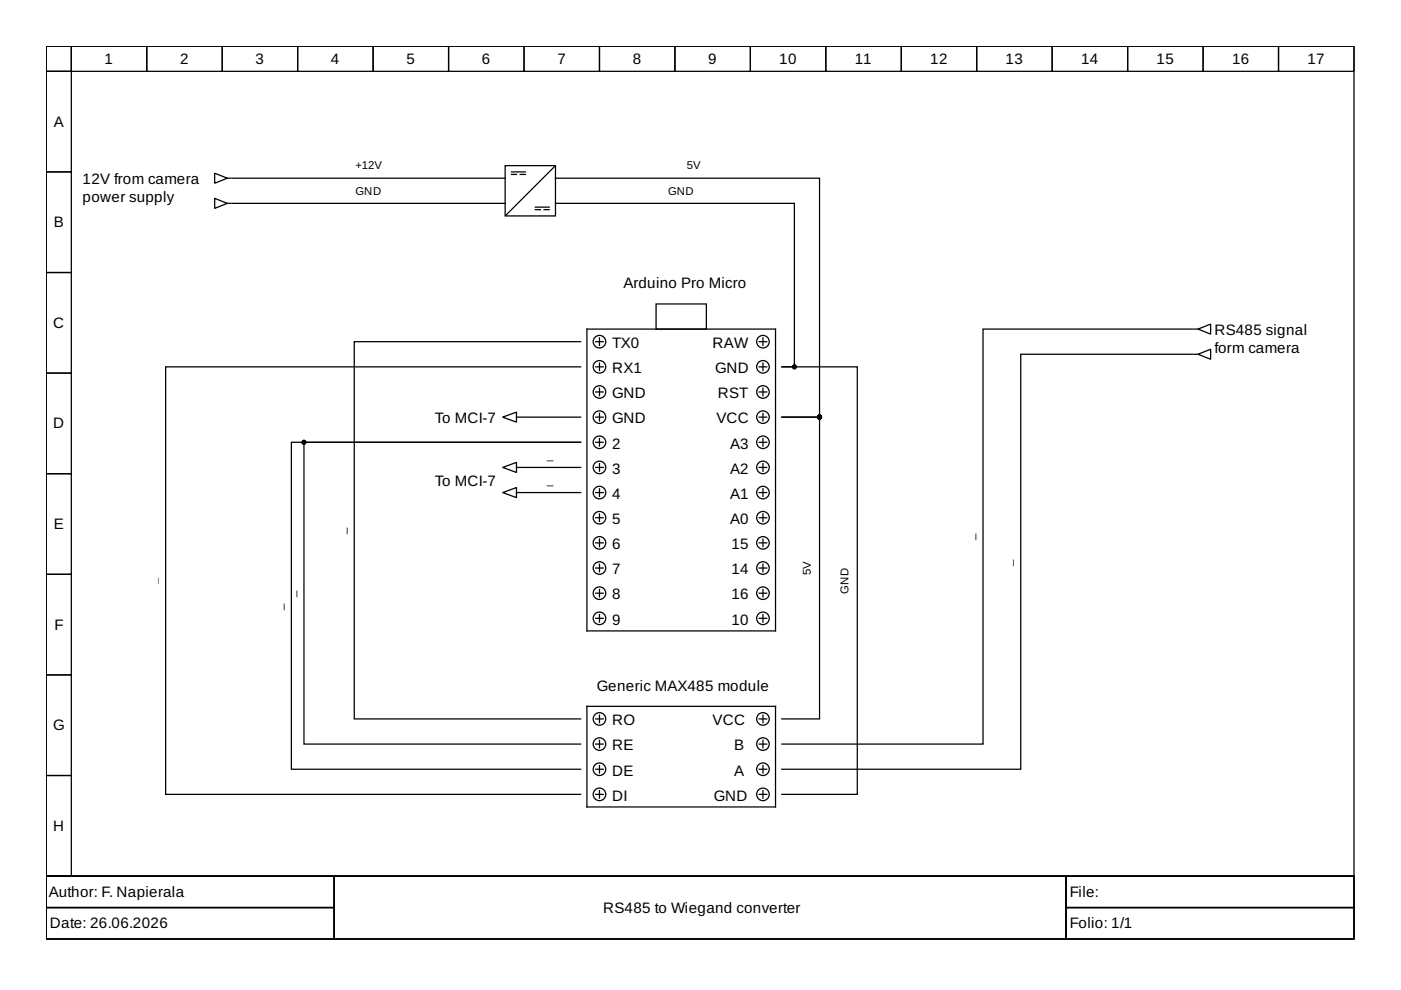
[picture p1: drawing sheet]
<svg xmlns="http://www.w3.org/2000/svg" width="297mm" height="210mm" viewBox="0 0 297 210" stroke-linecap="round" stroke-linejoin="round" font-family="sans-serif">
<g fill="none" stroke="#000" stroke-width=".27">
<path d="M9.8 9.8h277.3v176h-277.3zM9.8 9.8h5.3v5.3h-5.3zM9.8 15.1h5.3v21.4h-5.3zM15.1 9.8h16v5.3h-16zM31.1 9.8h16v5.3h-16zM47.1 9.8h16v5.3h-16zM63.1 9.8h16v5.3h-16zM79.1 9.8h16v5.3h-16zM95.1 9.8h16v5.3h-16zM111.1 9.8h16v5.3h-16zM127.1 9.8h16v5.3h-16zM143.1 9.8h16v5.3h-16z"/>
<path d="M159.1 9.8h16v5.3h-16zM175.1 9.8h16v5.3h-16zM191.1 9.8h16v5.3h-16zM207.1 9.8h16v5.3h-16zM223.1 9.8h16v5.3h-16zM239.1 9.8h16v5.3h-16zM255.1 9.8h16v5.3h-16zM271.1 9.8h16v5.3h-16zM9.8 36.5h5.3v21.3h-5.3zM45.5 36.7l2.7 1.1-2.7 1.1zM48.2 37.8h.8M49.2 37.8h57.9"/>
<path d="M107.1 35.1h10.7v10.7h-10.7zM108.4 37h1.1M108.4 36.5h3M110.3 37h1.1M117.7 35.2l-10.5 10.5M117.8 37.8h56v50.6h-8h8v64h-8M9.8 57.8h5.3v21.3h-5.3zM45.5 42.1l2.7 1-2.7 1.1zM48.2 43.1h.8M49.2 43.1h57.9M113.5 44.4h1.1M113.5 43.9h2.9"/>
<path d="M115.4 44.4h1M117.8 43.1h50.6v34.7h-2.6h16v90.6h-16M9.8 79.1h5.3v21.3h-5.3zM123.1 72.4h-48v80h48M123.1 77.8h-88v90.6h88M124.4 69.8h40v64h-40zM126.3 77.8h1.6M126.3 72.4h1.6M127.1 71.6v1.6M127.1 77v1.6M139.1 64.4h10.7v5.4h-10.7zM161 77.8h1.6"/>
<path d="M161 72.4h1.6M161.8 71.6v1.6M161.8 77v1.6M252.9 75.1h-36.5v88h-50.6M252.9 69.8h-44.5v88h-42.6M253.2 75.1h.8M253.2 69.8h.8M254 75.1l2.7-1.1v2.2zM254 69.8l2.7-1.1v2.1zM106.6 99.1l2.9-1.1v2.2zM106.6 88.4l2.9-1v2.1zM109.5 99.1h.8"/>
<path d="M109.5 88.4h.8M110.6 99.1h12.5M110.6 88.4h12.5M126.3 99.1h1.6M126.3 88.4h1.6M126.3 83.1h1.6M126.3 93.8h1.6M127.1 82.3v1.6M127.1 87.6v1.6M127.1 93v1.6M127.1 98.3v1.6M161 99.1h1.6"/>
<path d="M161 88.4h1.6M161 83.1h1.6M161 93.8h1.6M161.8 82.3v1.6M161.8 87.6v1.6M161.8 93v1.6M161.8 98.3v1.6M9.8 100.4h5.3v21.4h-5.3zM106.6 104.4l2.9-1v2.1zM109.5 104.4h.8M110.6 104.4h12.5M126.3 104.4h1.6"/>
<path d="M126.3 109.8h1.6M126.3 115.1h1.6M127.1 103.6v1.6M127.1 109v1.6M127.1 114.3v1.6M127.1 119.6v1.6M161 104.4h1.6M161 109.8h1.6M161 115.1h1.6M161.8 103.6v1.6M161.8 109v1.6M161.8 114.3v1.6"/>
<path d="M161.8 119.6v1.6M9.8 121.8h5.3v21.3h-5.3zM126.3 131.1h1.6M126.3 125.8h1.6M126.3 120.4h1.6M127.1 125v1.6M127.1 130.3v1.6M161 131.1h1.6M161 125.8h1.6M161 120.4h1.6M161.8 125v1.6M161.8 130.3v1.6"/>
<path d="M9.8 143.1h5.3v21.3h-5.3zM123.1 157.8h-58.7v-64h58.7h-61.3v69.3h61.3M124.4 149.8h40v21.3h-40zM126.3 157.8h1.6M126.3 152.4h1.6M127.1 151.6v1.6M127.1 157v1.6M161 157.8h1.6M161 152.4h1.6M161.8 151.6v1.6M161.8 157v1.6M9.8 164.4h5.3v21.4h-5.3z"/>
<path d="M126.3 168.4h1.6M126.3 163.1h1.6M127.1 162.3v1.6M127.1 167.6v1.6M161 168.4h1.6M161 163.1h1.6M161.8 162.3v1.6M161.8 167.6v1.6M9.8 185.8h277.3v13.3h-277.3zM9.8 185.8h61v6.6h-61zM9.8 192.4h61v6.7h-61zM70.8 185.8h155.2v13.3h-155.2z"/>
<path d="M226 185.8h61.1v6.6h-61.1zM226 192.4h61.1v6.7h-61.1z"/>
<circle cx="127.1" cy="72.4" r="1.33"/>
<circle cx="127.1" cy="77.8" r="1.33"/>
<circle cx="161.8" cy="72.4" r="1.33"/>
<circle cx="161.8" cy="77.8" r="1.33"/>
<circle cx="127.1" cy="93.8" r="1.33"/>
<circle cx="127.1" cy="99.1" r="1.33"/>
<circle cx="127.1" cy="83.1" r="1.33"/>
<circle cx="127.1" cy="88.4" r="1.33"/>
<circle cx="161.8" cy="99.1" r="1.33"/>
<circle cx="161.8" cy="93.8" r="1.33"/>
<circle cx="161.8" cy="83.1" r="1.33"/>
<circle cx="161.8" cy="88.4" r="1.33"/>
<circle cx="127.1" cy="115.1" r="1.33"/>
<circle cx="127.1" cy="109.8" r="1.33"/>
<circle cx="127.1" cy="104.4" r="1.33"/>
<circle cx="161.8" cy="115.1" r="1.33"/>
<circle cx="161.8" cy="104.4" r="1.33"/>
<circle cx="161.8" cy="109.8" r="1.33"/>
<circle cx="127.1" cy="131.1" r="1.33"/>
<circle cx="127.1" cy="120.4" r="1.33"/>
<circle cx="127.1" cy="125.8" r="1.33"/>
<circle cx="161.8" cy="125.8" r="1.33"/>
<circle cx="161.8" cy="131.1" r="1.33"/>
<circle cx="161.8" cy="120.4" r="1.33"/>
<circle cx="127.1" cy="152.4" r="1.33"/>
<circle cx="127.1" cy="157.8" r="1.33"/>
<circle cx="161.8" cy="152.4" r="1.33"/>
<circle cx="161.8" cy="157.8" r="1.33"/>
<circle cx="127.1" cy="163.1" r="1.33"/>
<circle cx="127.1" cy="168.4" r="1.33"/>
<circle cx="161.8" cy="163.1" r="1.33"/>
<circle cx="161.8" cy="168.4" r="1.33"/>
</g>
<g fill="#000" stroke="#000" stroke-width=".27">
<circle cx="168.4" cy="77.8" r=".4"/>
<circle cx="64.4" cy="93.8" r=".4"/>
<circle cx="173.8" cy="88.4" r=".4"/>
</g>
<g font-size="3.2">
<text x="22.2" y="13.5">1</text>
<text x="38.2" y="13.5">2</text>
<text x="54.2" y="13.5">3</text>
<text x="70.2" y="13.5">4</text>
<text x="86.2" y="13.5">5</text>
<text x="102.2" y="13.5">6</text>
<text x="118.2" y="13.5">7</text>
<text x="134.2" y="13.5">8</text>
<text x="150.2" y="13.5">9</text>
<text x="165.2" y="13.5">10</text>
<text x="181.2" y="13.5">11</text>
<text x="197.2" y="13.5">12</text>
<text x="213.2" y="13.5">13</text>
<text x="229.2" y="13.5">14</text>
<text x="245.2" y="13.5">15</text>
<text x="261.2" y="13.5">16</text>
<text x="277.2" y="13.5">17</text>
<text x="11.4" y="26.9">A</text>
<text x="17.5" y="39.1">12V from camera</text>
<text x="17.5" y="42.9">power supply</text>
<text x="11.4" y="48.2">B</text>
<text x="132.2" y="61">Arduino Pro Micro</text>
<text x="11.3" y="69.5">C</text>
<text x="257.5" y="71.1">RS485 signal</text>
<text x="129.8" y="73.8">TX0</text>
<text x="151.1" y="73.8">RAW</text>
<text x="257.5" y="74.8">form camera</text>
<text x="129.8" y="79.1">RX1</text>
<text x="151.6" y="79.1">GND</text>
<text x="92.2" y="89.8">To MCI-7</text>
<text x="129.8" y="89.8">GND</text>
<text x="129.8" y="84.4">GND</text>
<text x="151.9" y="89.8">VCC</text>
<text x="152.2" y="84.4">RST</text>
<text x="11.3" y="90.8">D</text>
<text x="129.8" y="95.1">2</text>
<text x="154.8" y="95.1">A3</text>
<text x="129.8" y="100.4">3</text>
<text x="154.8" y="100.4">A2</text>
<text x="92.2" y="103.1">To MCI-7</text>
<text x="129.8" y="105.8">4</text>
<text x="154.8" y="105.8">A1</text>
<text x="11.4" y="112.2">E</text>
<text x="129.8" y="111.1">5</text>
<text x="154.8" y="111.1">A0</text>
<text x="129.8" y="116.4">6</text>
<text x="155.1" y="116.4">15</text>
<text x="129.8" y="121.8">7</text>
<text x="155.1" y="121.8">14</text>
<text x="129.8" y="127.1">8</text>
<text x="155.1" y="127.1">16</text>
<text x="11.5" y="133.5">F</text>
<text x="129.8" y="132.4">9</text>
<text x="155.1" y="132.4">10</text>
<text x="126.6" y="146.6">Generic MAX485 module</text>
<text x="11.3" y="154.8">G</text>
<text x="129.8" y="153.8">RO</text>
<text x="151.1" y="153.8">VCC</text>
<text x="129.8" y="159.1">RE</text>
<text x="155.6" y="159.1">B</text>
<text x="129.8" y="164.4">DE</text>
<text x="155.6" y="164.4">A</text>
<text x="129.8" y="169.8">DI</text>
<text x="151.4" y="169.8">GND</text>
<text x="11.3" y="176.2">H</text>
<text x="10.3" y="190.2">Author: F. Napierala</text>
<text x="226.8" y="190.2">File:</text>
<text x="10.6" y="196.8">Date: 26.06.2026</text>
<text x="127.9" y="193.5">RS485 to Wiegand converter</text>
<text x="226.8" y="196.8">Folio: 1/1</text>
</g>
<g font-size="2.4">
<text x="75.4" y="35.9">+12V</text>
<text x="145.6" y="35.9">5V</text>
<text x="75.4" y="41.3">GND</text>
<text x="141.6" y="41.3">GND</text>
<text x="116" y="97.2">_</text>
<text x="116" y="102.6">_</text>
<text x="73.2" y="113.2" transform="rotate(-90 73.2 113.2)">_</text>
<text x="206.6" y="114.6" transform="rotate(-90 206.6 114.6)">_</text>
<text x="214.6" y="119.9" transform="rotate(-90 214.6 119.9)">_</text>
<text x="171.9" y="121.9" transform="rotate(-90 171.9 121.9)">5V</text>
<text x="179.9" y="125.9" transform="rotate(-90 179.9 125.9)">GND</text>
<text x="59.9" y="129.2" transform="rotate(-90 59.9 129.2)">_</text>
<text x="62.6" y="126.6" transform="rotate(-90 62.6 126.6)">_</text>
</g>
<text font-size="2.4" fill="#05f" x="33.3" y="123.9" transform="rotate(-90 33.3 123.9)">_</text>
</svg>
